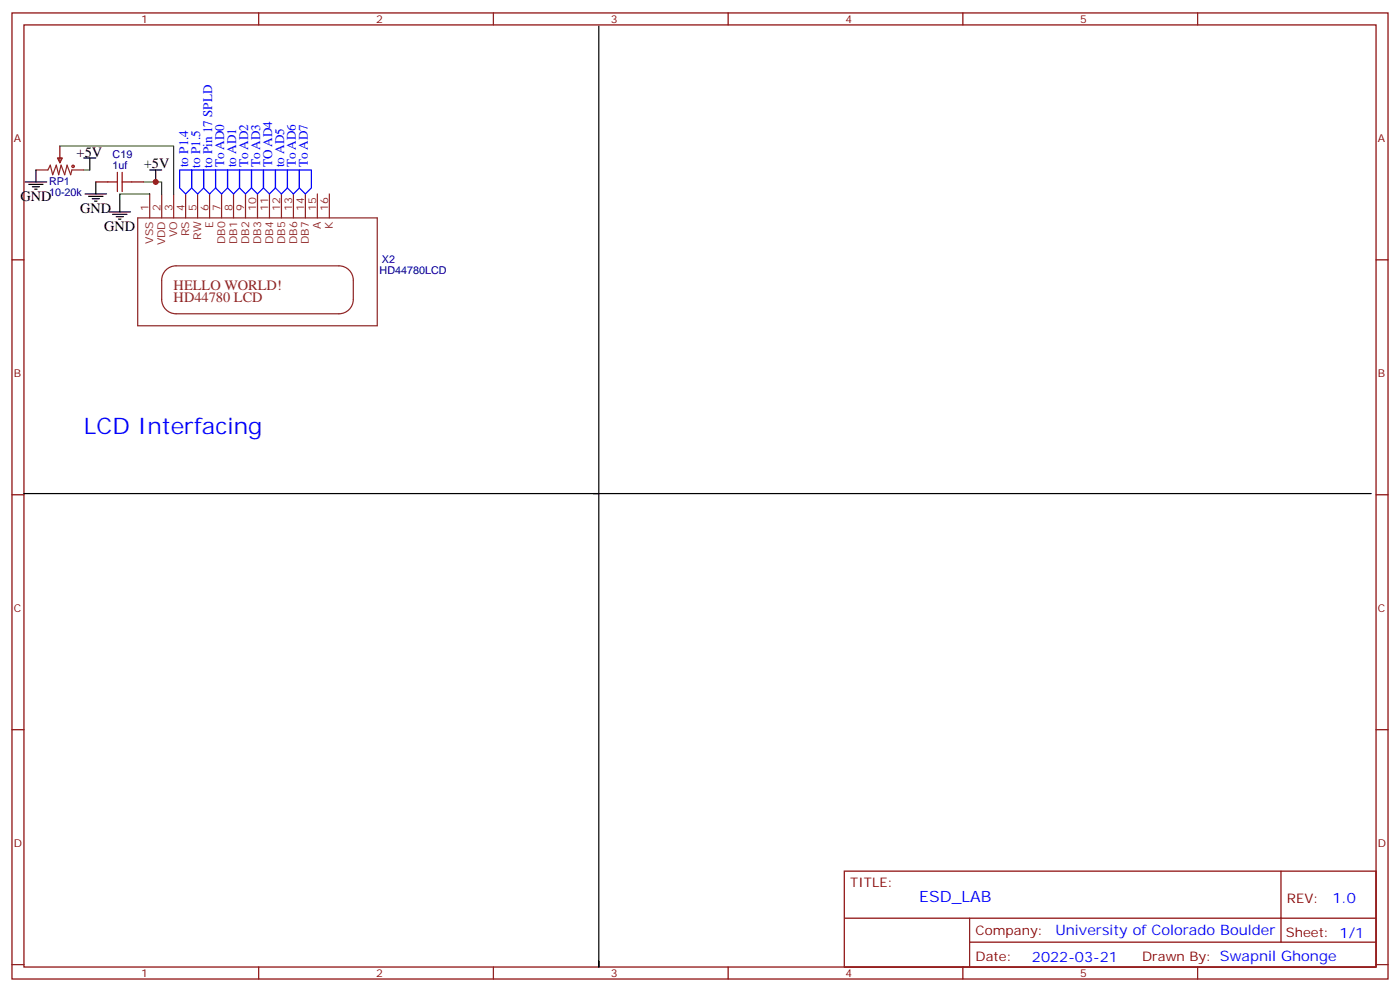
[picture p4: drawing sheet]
<svg xmlns="http://www.w3.org/2000/svg" width="412mm" height="292mm" viewBox="0 0 412 292" stroke-linecap="round" stroke-linejoin="round" font-family="sans-serif">
<g fill="none" stroke="#870000" stroke-width=".35">
<path d="M3.5 3.8h405.4v284.3h-405.4zM7.1 7.3h398.2v277.3h-398.2zM76.2 3.8v3.5M145.3 3.8v3.5M214.5 3.8v3.5M283.6 3.8v3.5M352.8 3.8v3.5M16.9 46.5h1.4l-.7 1.4zM17.6 43v4.9M28.2 53.6h3.5M38.8 53.6h3.5M3.5 76.5h3.6"/>
<path d="M405.3 76.5h3.6M3.5 145.6h3.6M405.3 145.6h3.6M3.5 214.8h3.6M405.3 214.8h3.6M248.7 256.4h156.6v28.2h-156.6zM377.3 256.4v20.9M248.7 270.2h156.5M285.6 277.3h119.6M285.6 270.2v14.2M3.5 283.9h3.6M76.2 284.6v3.5"/>
<path d="M145.3 284.6v3.5M214.5 284.6v3.5M283.6 284.6v3.5M352.8 284.6v3.5M405.3 283.9h3.6"/>
</g>
<g fill="none" stroke="#000" stroke-width=".35">
<path d="M176.4 7.7v276.9v-1.7M7.4 53.6h6.4M8.5 54.3h4.2M9.5 55h2.1M10.2 55.7h.7M10.6 50v3.6M24.7 46.5h3.5M25 57.1h6.4M26.1 57.8h4.2M26.5 46.5v3.5M27.2 58.5h2.1M27.9 59.2h.7"/>
<path d="M28.2 53.6v3.5M35.3 58.8v3.6M44.1 50h3.5M45.9 50v3.6M32.1 62.4h6.4M33.2 63.1h4.2M34.2 63.8h2.1M34.9 64.5h.7M7.1 145.3h396.8"/>
</g>
<g fill="none" stroke="#8c2424" stroke-width=".35">
<path d="M10.6 50h3.5l.7-1.4 .7 2.8 1.1-2.8 .7 2.8 .7-2.8 1 2.8 .8-2.8 1 2.8 .4-1.4h3.5M44.1 57.1v7M47.6 57.1v7M51.2 57.1v7M54.7 57.1v7M58.2 57.1v7M61.7 57.1v7M65.3 57.1v7M68.8 57.1v7M72.3 57.1v7M75.8 57.1v7M79.4 57.1v7"/>
<path d="M82.9 57.1v7M86.4 57.1v7M90 57.1v7M93.5 57.1v7M97 57.1v7M40.6 64.1h70.5v31.8h-70.5zM48.6 79.8a4.2 4.2 0 0 1 3.3-1.6h47.9a4.2 4.2 0 0 1 4.3 4.3v5.6a4.2 4.2 0 0 1-4.3 4.3h-47.9a4.2 4.2 0 0 1-4.3-4.3v-5.6a4.2 4.2 0 0 1 1-2.7z"/>
</g>
<path d="M17.6 43h33.6v14.1M24.7 50h1.8M42.3 53.6h5.3v3.5M44.1 57.1h-8.8v1.7" fill="none" stroke="#008700" stroke-width=".35"/>
<g fill="none" stroke="#a10000" stroke-width=".35">
<path d="M31.7 53.6h2.9M34.6 50.7v5.7M36 53.6h2.8M36 50.7v5.7"/>
<circle cx="21.5" cy="49" r=".35"/>
</g>
<path d="M52.9 50h3.5v5.3l-1.7 1.8-1.8-1.8zM56.4 50h3.6v5.3l-1.8 1.8-1.8-1.8zM60 50h3.5v5.3l-1.8 1.8-1.7-1.8zM63.5 50h3.5v5.3l-1.7 1.8-1.8-1.8zM67 50h3.6v5.3l-1.8 1.8-1.8-1.8zM70.6 50h3.5v5.3l-1.8 1.8-1.7-1.8zM74.1 50h3.5v5.3l-1.8 1.8-1.7-1.8zM77.6 50h3.5v5.3l-1.7 1.8-1.8-1.8zM81.1 50h3.6v5.3l-1.8 1.8-1.8-1.8zM84.7 50h3.5v5.3l-1.8 1.8-1.7-1.8zM88.2 50h3.5v5.3l-1.7 1.8-1.8-1.8z" fill="none" stroke="#00f" stroke-width=".35"/>
<circle cx="45.9" cy="53.6" r=".88" fill="#c00"/>
<text font-size="6.7" fill="#00f" x="24.7" y="127.6">LCD Interfacing</text>
<text font-size="4.6" fill="#00f" x="270.8" y="265.4">ESD_LAB</text>
<g font-size="4.2">
<text x="22.6" y="46.1">+5V</text>
<text x="42.3" y="49.3">+5V</text>
<text x="6" y="59.2">GND</text>
<text x="23.6" y="62.7">GND</text>
<text x="30.7" y="68">GND</text>
</g>
<g font-size="4.2" fill="#8d2323">
<text x="51.2" y="85.3">HELLO WORLD!</text>
<text x="51.2" y="88.8">HD44780 LCD</text>
</g>
<g font-size="4.2" fill="#00f">
<text x="392.5" y="265.7">1.0</text>
<text x="310.9" y="275.2">University of Colorado Boulder</text>
<text x="304" y="283">2022-03-21</text>
<text x="365.7" y="282.9">apnil Ghonge</text>
</g>
<g font-size="3.9" fill="#00f">
<text x="55.4" y="49.2" transform="rotate(-90 55.4 49.2)">to P1.4</text>
<text x="59" y="49.4" transform="rotate(-90 59 49.4)">to P1.5</text>
<text x="62.5" y="49.4" transform="rotate(-90 62.5 49.4)">to Pin 17 SPLD</text>
<text x="66" y="49.3" transform="rotate(-90 66 49.3)">To AD0</text>
<text x="69.6" y="49.3" transform="rotate(-90 69.6 49.3)">to AD1</text>
<text x="73.1" y="49.3" transform="rotate(-90 73.1 49.3)">To AD2</text>
<text x="76.6" y="49.3" transform="rotate(-90 76.6 49.3)">To AD3</text>
<text x="80.1" y="49.3" transform="rotate(-90 80.1 49.3)">TO AD4</text>
<text x="83.7" y="49.3" transform="rotate(-90 83.7 49.3)">to AD5</text>
<text x="87.2" y="49.3" transform="rotate(-90 87.2 49.3)">To AD6</text>
<text x="90.7" y="49.3" transform="rotate(-90 90.7 49.3)">To AD7</text>
</g>
<g font-size="3.9" fill="#800">
<text x="250.5" y="261">TITLE:</text>
<text x="379.1" y="265.7">REV:</text>
<text x="287.4" y="275.2">Company:</text>
<text x="378.7" y="275.8">Sheet: 1/1</text>
<text x="287.4" y="282.9">Date:</text>
<text x="336.4" y="282.9">Draw</text>
<text x="346.6" y="282.9">n By: Sw</text>
</g>
<g font-size="3.2" fill="#800">
<text x="41.6" y="6.8">1</text>
<text x="110.8" y="6.8">2</text>
<text x="179.9" y="6.8">3</text>
<text x="249.1" y="6.8">4</text>
<text x="318.2" y="6.8">5</text>
<text x="4.1" y="41.9">A</text>
<text x="405.9" y="41.9">A</text>
<text x="4.1" y="111.1">B</text>
<text x="405.9" y="111.1">B</text>
<text x="4.1" y="180.2">C</text>
<text x="405.9" y="180.2">C</text>
<text x="4.1" y="249.3">D</text>
<text x="405.9" y="249.3">D</text>
<text x="41.6" y="287.6">1</text>
<text x="110.8" y="287.6">2</text>
<text x="179.9" y="287.6">3</text>
<text x="249.1" y="287.6">4</text>
<text x="318.2" y="287.6">5</text>
</g>
<g font-size="3.2" fill="#000080">
<text x="33.2" y="46.4">C19</text>
<text x="33.2" y="49.7">1uf</text>
<text x="14.4" y="57.7">10-20k</text>
<text x="14.4" y="54.5">RP1</text>
<text x="112.5" y="77.4">X2</text>
<text x="111.8" y="80.6">HD44780LCD</text>
</g>
<g font-size="3.2" fill="#8d2323">
<text x="43.7" y="62" transform="rotate(-90 43.7 62)">1</text>
<text x="47.3" y="62" transform="rotate(-90 47.3 62)">2</text>
<text x="50.8" y="62" transform="rotate(-90 50.8 62)">3</text>
<text x="54.3" y="62" transform="rotate(-90 54.3 62)">4</text>
<text x="57.9" y="62" transform="rotate(-90 57.9 62)">5</text>
<text x="61.4" y="62" transform="rotate(-90 61.4 62)">6</text>
<text x="64.9" y="62" transform="rotate(-90 64.9 62)">7</text>
<text x="68.4" y="62" transform="rotate(-90 68.4 62)">8</text>
<text x="72" y="62" transform="rotate(-90 72 62)">9</text>
<text x="75.5" y="62" transform="rotate(-90 75.5 62)">10</text>
<text x="79" y="62" transform="rotate(-90 79 62)">11</text>
<text x="82.5" y="62" transform="rotate(-90 82.5 62)">12</text>
<text x="86.1" y="62" transform="rotate(-90 86.1 62)">13</text>
<text x="89.6" y="62" transform="rotate(-90 89.6 62)">14</text>
<text x="93.1" y="62" transform="rotate(-90 93.1 62)">15</text>
<text x="96.7" y="62" transform="rotate(-90 96.7 62)">16</text>
<text x="45.2" y="71.7" transform="rotate(-90 45.2 71.7)">VSS</text>
<text x="52.2" y="69.9" transform="rotate(-90 52.2 69.9)">VO</text>
<text x="55.7" y="69.6" transform="rotate(-90 55.7 69.6)">RS</text>
<text x="59.3" y="70.5" transform="rotate(-90 59.3 70.5)">RW</text>
<text x="62.8" y="67.2" transform="rotate(-90 62.8 67.2)">E</text>
<text x="66.3" y="71.8" transform="rotate(-90 66.3 71.8)">DB0</text>
<text x="69.8" y="71.8" transform="rotate(-90 69.8 71.8)">DB1</text>
<text x="73.4" y="71.8" transform="rotate(-90 73.4 71.8)">DB2</text>
<text x="76.9" y="71.8" transform="rotate(-90 76.9 71.8)">DB3</text>
<text x="80.4" y="71.8" transform="rotate(-90 80.4 71.8)">DB4</text>
<text x="84" y="71.8" transform="rotate(-90 84 71.8)">DB5</text>
<text x="87.5" y="71.8" transform="rotate(-90 87.5 71.8)">DB6</text>
<text x="91" y="71.8" transform="rotate(-90 91 71.8)">DB7</text>
<text x="94.5" y="67.4" transform="rotate(-90 94.5 67.4)">A</text>
<text x="98.1" y="67.4" transform="rotate(-90 98.1 67.4)">K</text>
<text x="48.7" y="72.3" transform="rotate(-90 48.7 72.3)">VDD</text>
</g>
</svg>
